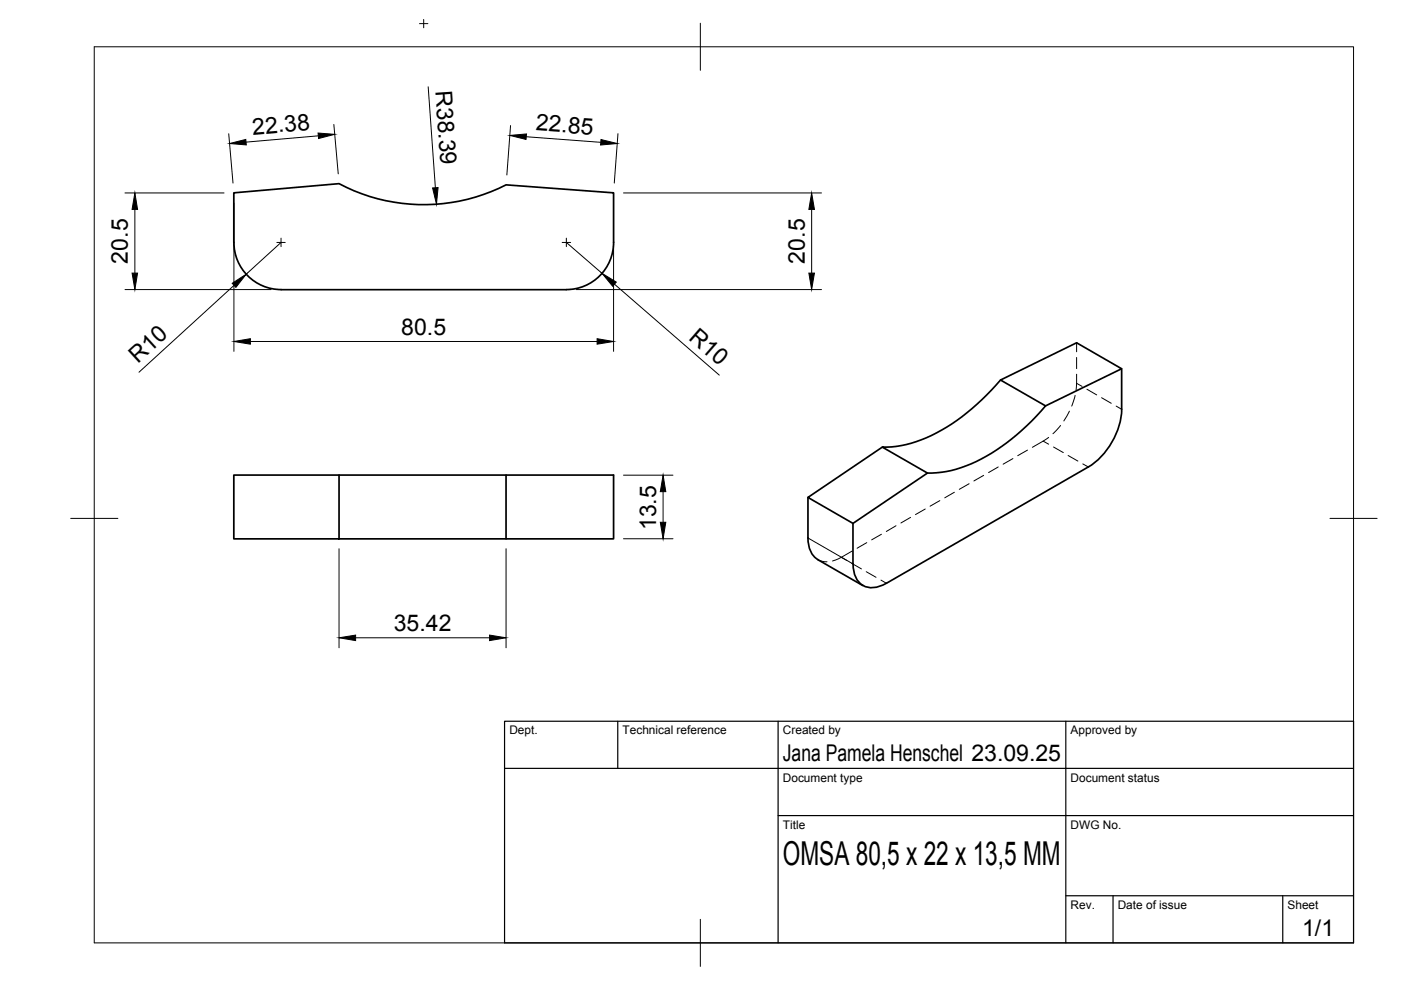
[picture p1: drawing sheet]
<svg xmlns="http://www.w3.org/2000/svg" width="297mm" height="210mm" viewBox="0 0 297 210" stroke-linecap="round" stroke-linejoin="round" font-family="sans-serif">
<!-- layer: Visible -->
<g fill="none" stroke="#000" stroke-width=".36">
<path d="M49.6 51.4v-10.5l22.3-2a38.3 38.3 0 0 0 35.4 .3l22.8 1.7v10.5a10 10 0 0 1-10 10M49.6 51.4a10 10 0 0 0 10 10M59.6 61.4h60.5M237.8 78.2v8.6a15.6 15.6 0 0 1-7 12.2l-42.9 24.7a4.6 4.6 0 0 1-5.9-.4 5.9 5.9 0 0 1-1.1-3.8M187.1 94.8l-15.8 10.7 9.5 5.5v8.6M212.1 80.6a42.6 42.6 0 0 1-17.9 13.1l-4.2 1-2.9 .1 9.5 5.5-15.8 10.7M221.7 86.1l16.1-7.9-9.5-5.5-16.2 7.9 9.6 5.5a42.9 42.9 0 0 1-17.9 13.1l-3.2 .8-4 .3M49.6 100.7h22.3v13.6h-22.3zM71.9 100.7h35.4M71.9 114.3h35.4v-13.6h22.8v13.6h-22.8M171.3 105.5v8.6M171.3 114a5 5 0 0 0 2.1 4.6"/>
<path d="M173.4 118.7l9.5 5.5"/>
</g>
<!-- layer: Visible Narrow -->
<path d="M171.3 114.1l9.5 5.5" fill="none" stroke="#000" stroke-width=".21"/>
<!-- layer: Hidden -->
<g fill="none" stroke="#000" stroke-width=".21">
<path d="M228.3 79.3l-.1 3.4M228.3 72.7v1.9M228.3 75.8v2.4M211.6 99l-2 1.2M214.8 97.2l-2.1 1.2M217.8 95.4l-2 1.2M222.3 92.7l-3.4 2.1M224.9 90.2l-1.7 1.8M226.7 87.2l-1.1 2.1M227.9 83.8l-.7 2.3M173.4 118.7l.9 .3 1 .1M180.7 116.8a14.4 14.4 0 0 1-4.1 2.1h-.1"/>
<path d="M183.8 115.1l-2.1 1.1M186.9 113.3l-2.1 1.2M190 111.5l-2.1 1.2M193.1 109.7l-2.1 1.2M196.2 107.9l-2.1 1.2M199.3 106.1l-2.1 1.2M202.4 104.4l-2.1 1.2M205.5 102.6l-2.1 1.2M208.6 100.8l-2.1 1.2"/>
</g>
<!-- layer: Hidden Narrow -->
<path d="M221.2 93.5l1.1 .7M223.4 94.8l2 1.2M226.5 96.6l2 1.2M228.3 81.3l1.1 .6M229.6 98.4l1.1 .6M230.4 82.5l2.1 1.2M233.6 84.3l2 1.2M236.6 86.1l1.2 .7M178.4 118.2l1.1 .6M180.6 119.4l2 1.2M183.7 121.2l2 1.2M186.8 123l1.1 .7" fill="none" stroke="#000" stroke-width=".21"/>
<!-- layer: BORDER -->
<path d="M20 9.9h267v190h-267zM148.5 4.9v10M15 109.9h10M282 109.9h10M148.5 194.9v10" fill="none" stroke="#000" stroke-width=".21"/>
<!-- layer: TITLEBLOCK -->
<path d="M107 152.9h180v47h-180zM131 152.9v10M165 152.9v47M226 152.9v47M107 162.9h180M165 172.9h122M226 189.9h61M236 189.9v10M272 189.9v10" fill="none" stroke="#000" stroke-width=".25"/>
<!-- layer: Smart Centers -->
<path d="M88.9 5h1.8M89.8 4.1v1.8M58.7 51.4h1.8M59.6 50.5v1.8M119.2 51.4h1.8M120.1 50.5v1.8" fill="none" stroke="#000" stroke-width=".21"/>
<!-- layer: FD_Dimensions -->
<g fill="none" stroke="#000" stroke-width=".21">
<path d="M90.8 18.4l1.5 21.4M48.5 28.4l.9 10.4M67.5 28.8l-15.3 1.3M70.8 26.4l.9 10.5M108.2 26.6l-.7 10.5M111.6 29l15.8 1.2M131 28.3l-.8 10.5M26.5 40.9h21M28.6 44.4v13.5M49.6 43v31.5M59.6 51.4l-7.4 6.7M120.1 51.4l7.5 6.5"/>
<path d="M130.1 43v31.5M132.2 40.9h42M172.1 44.4v13.5M26.5 61.4h31M49.6 60.5l-20.1 18.4M53.1 72.4h73.5M122.2 61.4h52M130.3 60.3l22.2 19.2M71.9 116.3v21M107.3 116.3v21M132.2 100.7h10.5M132.2 114.2h10.5"/>
<path d="M140.6 104.2v6.5M75.4 135.2h28.4"/>
</g>
<g fill="#000" stroke="#000" stroke-width=".21">
<path d="M48.7 30.4l3.4-.8 .1 1.1zM67.4 28.2l3.6 .3-3.5 .9zM91.7 39.8h1.2l-.4 3.5zM108.1 28.7l3.5-.3-.1 1.2zM127.4 29.6l3.5 .8-3.6 .3zM28.6 40.9l.6 3.5h-1.2zM28 57.9h1.2l-.6 3.5zM127.6 57.9l3.1 1.9-.8 .9zM172.1 40.9l.6 3.5h-1.2zM171.5 57.9h1.2l-.6 3.5zM49.2 60.1l3-2-2.2 2.8zM49.6 72.4l3.5-.6v1.2z"/>
<path d="M126.6 71.8l3.5 .6-3.5 .6zM140.6 100.7l.6 3.5h-1.2zM140 110.7h1.2l-.6 3.5zM71.9 135.2l3.5-.5v1.1zM103.8 134.7l3.5 .5-3.5 .6z"/>
</g>
<text font-size="7" x="166" y="183.4">OMSA 80,5 x 22 x 13,5 MM</text>
<g font-size="4.9">
<text x="92.3" y="19.3" transform="rotate(86 92.3 19.3)">R38.39</text>
<text x="53.6" y="28.5" transform="rotate(-5 53.6 28.5)">22.38</text>
<text x="113.5" y="27.7" transform="rotate(4 113.5 27.7)">22.85</text>
<text x="27.1" y="55.9" transform="rotate(-90 27.1 55.9)">20.5</text>
<text x="170.6" y="55.9" transform="rotate(-90 170.6 55.9)">20.5</text>
<text x="85.1" y="70.9">80.5</text>
<text x="145.8" y="71.8" transform="rotate(41 145.8 71.8)">R10</text>
<text x="29.2" y="77.1" transform="rotate(-43 29.2 77.1)">R10</text>
<text x="139.1" y="112.4" transform="rotate(-90 139.1 112.4)">13.5</text>
<text x="83.5" y="133.8">35.42</text>
<text x="166" y="161.4">Jana Pamela Henschel 23.09.25</text>
<text x="276.1" y="198.6">1/1</text>
</g>
<g font-size="2.5">
<text x="108" y="155.7">Dept.</text>
<text x="132" y="155.7">Technical reference</text>
<text x="166" y="155.7">Created by</text>
<text x="227" y="155.7">Approved by</text>
<text x="166" y="165.7">Document type</text>
<text x="227" y="165.7">Document status</text>
<text x="166" y="175.7">Title</text>
<text x="227" y="175.7">DWG No.</text>
<text x="227" y="192.7">Rev.</text>
<text x="237" y="192.7">Date of issue</text>
<text x="273" y="192.7">Sheet</text>
</g>
</svg>
